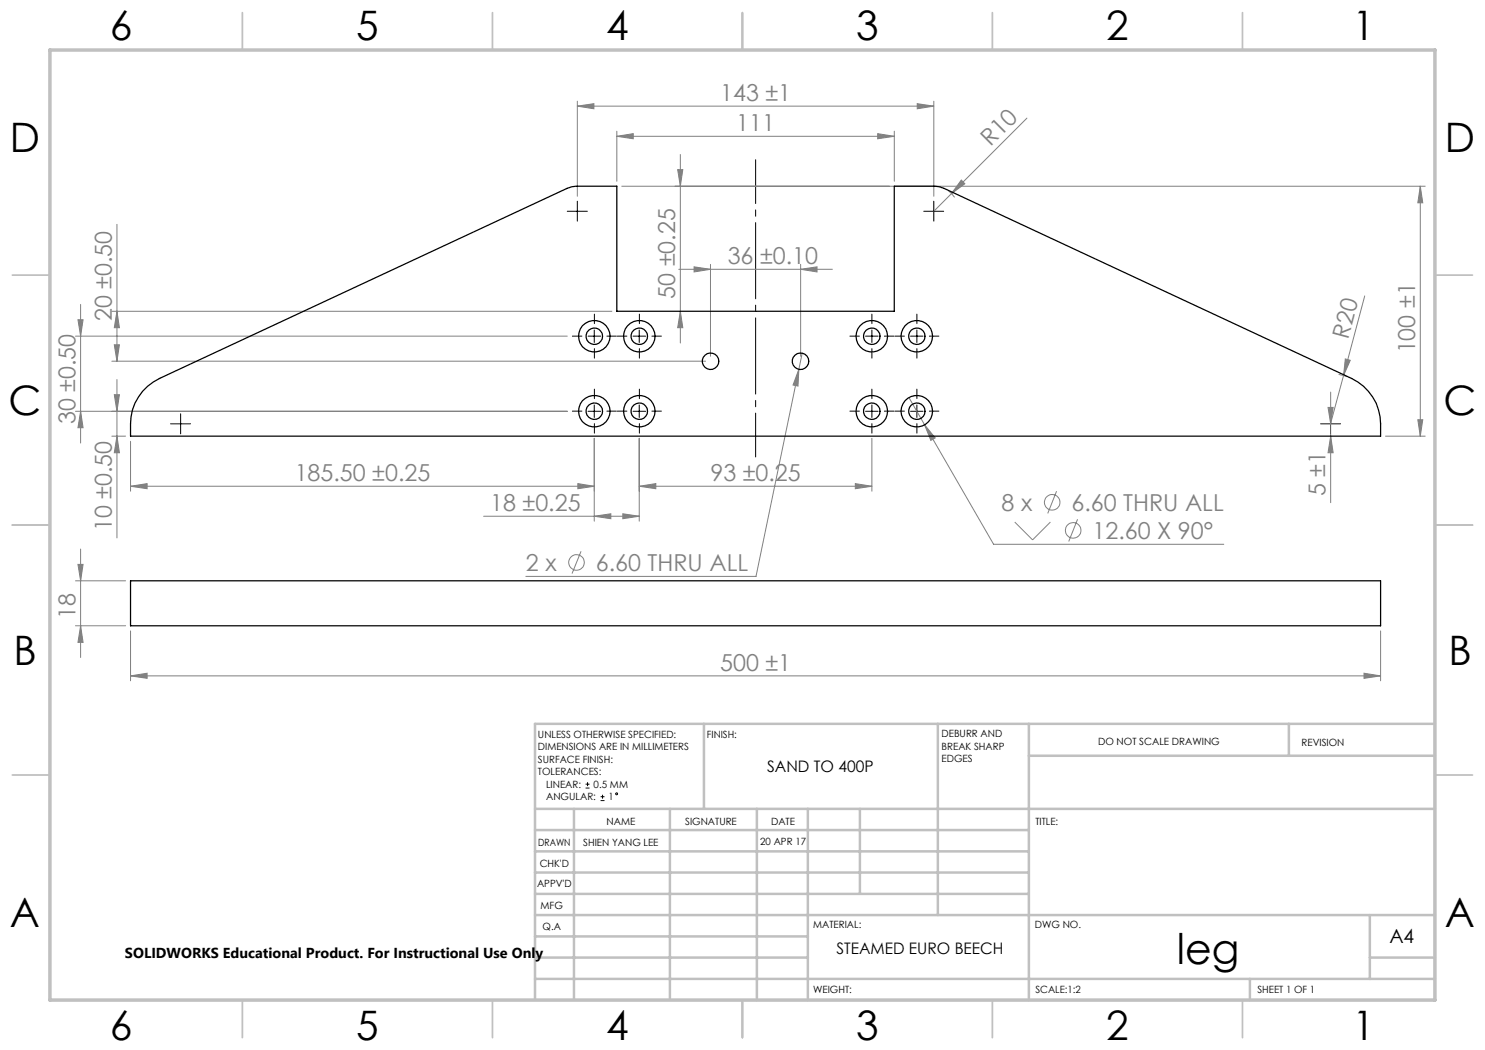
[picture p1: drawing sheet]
<svg xmlns="http://www.w3.org/2000/svg" width="297mm" height="210mm" viewBox="0 0 297 210" stroke-linecap="round" stroke-linejoin="round" font-family="sans-serif">
<g fill="none" stroke="#808080" stroke-width=".2">
<path d="M115.5 21.2l3.3-.5v1.1zM115.5 20.2v19.1M115.5 21.2h71.3M123.4 27.3l3.2-.6v1.1zM123.4 26.2v10.1M123.4 27.3h55.5M124.4 37.2h160.6M135.5 33.9h1.1l-.5 3.3zM136.1 30.9v37.7M175.5 26.7l3.4 .6-3.4 .5zM178.9 26.2v10.1M183.4 20.7l3.4 .5-3.4 .6z"/>
<path d="M186.8 20.2v19.1M189.7 38.2l1.2 1.3M192.3 36l.7 .8-2.7 1.9zM205.4 23.6l-18.6 18.7M284.1 37.2l.5 3.4h-1zM284.1 37.2v50M23.4 44.9v27.3M135.7 53.9h30.8M138.8 53.4l3.3 .5-3.3 .5zM142.1 52.9v18.4M160.1 53.9l3.3-.5v1zM160.1 52.9v18.4"/>
<path d="M272.9 59.2l-4.2 15.9M15.1 67.2h98.4M15.6 64h1l-.5 3.2zM16.1 60.9v27.7M22.4 72.2h118.7M22.4 62.3h100M22.9 78.9h1l-.5 3.4zM22.9 69h1l-.5 3.2zM23.4 75.9v31.7M23.4 62.3l.5 3.2h-1zM136.1 62.3l.5 3.2h-1.1zM159.8 73.9l-.2 3.3-1-.2z"/>
<path d="M159.8 73.9l-8.6 41.4h-46M160.4 70.6l-.6 3.3M181.8 79.5l16.9 29.4h46.1M266.1 78.4v22.1M267.7 74.9l1.7 .4M268.7 75.1l-2.6 9.7M269.1 71.8l1 .3-1.4 3zM15.1 82.3h98.4M16.1 82.3l.5 3.2h-1zM22.4 87.2h2.7M23.4 87.2l.5 3.3h-1zM26.1 97.3l3.3-.6v1z"/>
<path d="M26.1 88.3v9.9M26.1 97.3h92.8M115.6 96.7l3.3 .6-3.3 .4zM118.9 87.7v16.5M127.8 97.3l3.4-.6v1zM127.8 97.3h46.6M127.8 87.7v16.5M171.1 96.7l3.3 .6-3.3 .4zM174.4 87.7v10.5M184.9 85l2.1 2.6-.8 .5zM211.3 98.2l-1.7 4.5M265.6 81.5h1l-.5 3.3z"/>
<path d="M266.1 87.2l.5 3.3h-1zM277.1 87.2h7.9M283.6 84h1l-.5 3.2zM15.1 116.2h10M15.6 112.9h1l-.5 3.3zM16.1 109.8v21.7M96.7 103.2h31.1M116.2 110.3l-1.8 4.4M118.9 103.2l3.3-.4v.9zM124.6 102.8l3.2 .4-3.2 .5zM203 104.4l3.5 3.6 3.6-3.6M215.5 103.8l-1.8 4.5"/>
<path d="M15.1 125.2h10M16.1 125.2l.5 3.3h-1zM26.1 135.2l3.3-.6v1.1zM26.1 126.2v10M26.1 135.2h250M272.8 134.6l3.3 .6-3.3 .5zM276.1 126.2v10"/>
<circle cx="115.3" cy="112.5" r="1.55"/>
<circle cx="210.4" cy="100.5" r="1.56"/>
<circle cx="214.6" cy="106.1" r="1.56"/>
</g>
<g fill="none" stroke="#000" stroke-width=".2">
<path d="M113.5 42.3h4M115.5 40.2v4M184.7 42.3h4M186.8 40.2v4M117.6 67.2h2.5M118.9 66v2.5M126.6 67.2h2.5M127.8 66v2.5M173.1 67.2h2.5M174.4 66v2.5M182.1 67.2h2.5M183.4 66v2.5"/>
<path d="M34.1 84.8h4M36.1 82.8v4M117.6 82.3h2.5M118.9 81v2.5M126.6 82.3h2.5M127.8 81v2.5M173.1 82.3h2.5M174.4 81v2.5M182.1 82.3h2.5M183.4 81v2.5M264.1 84.8h4M266.1 82.8v4"/>
<path d="M117.1 157.6h.8M117.1 156.8h.8M117.5 156.4v.8M120.1 159.3h.8M120.5 159v.7M120.1 160.1h.8"/>
<circle cx="123.3" cy="158.8" r=".19"/>
</g>
<path d="M151.1 91.4v-59.5" fill="none" stroke="#000" stroke-width=".2" stroke-dasharray="15.2 1.3 1.3 1.3" stroke-dashoffset="6.5"/>
<g fill="none" stroke="#000" stroke-width=".2" stroke-dasharray="15.2 1.3 1.3 1.3">
<path d="M116.4 67.2h-1.9M118.9 79.7v-1.9M118.9 64.7v-1.9M118.9 69.7v1.9M121.4 67.2h1.9M125.4 67.2h-1.9M127.9 79.7v-1.9M127.9 64.7v-1.9M127.9 69.7v1.9M130.4 67.2h1.9M171.9 67.2h-1.9M174.4 64.7v-1.9"/>
<path d="M174.4 69.7v1.9M174.4 79.7v-1.9M176.9 67.2h1.9M180.9 67.2h-1.9M183.4 79.7v-1.9M183.4 64.7v-1.9M183.4 69.7v1.9M185.9 67.2h1.9M116.4 82.2h-1.9M118.9 84.7v1.9M121.4 82.2h1.9M125.4 82.2h-1.9"/>
<path d="M127.9 84.7v1.9M130.4 82.2h1.9M171.9 82.2h-1.9M174.4 84.7v1.9M176.9 82.2h1.9M180.9 82.2h-1.9M183.4 84.7v1.9M185.9 82.2h1.9"/>
</g>
<g fill="none" stroke="#c0c0c0" stroke-width=".35">
<path d="M48.5 2.5v7.5M98.5 2.5v7.5M148.5 2.5v7.5M198.5 2.5v7.5M248.5 2.5v7.5M2.5 55h7.5M287 55h7.5M2.5 105h7.5M287 105h7.5M2.5 155h7.5M287 155h7.5M48.5 200v7.5"/>
<path d="M98.5 200v7.5M148.5 200v7.5M198.5 200v7.5M248.5 200v7.5"/>
</g>
<g fill="none" stroke="#c0c0c0" stroke-width=".5">
<path d="M140.8 144.8v17M187.6 144.8v38.2M205.8 144.8v55.2M205.8 151.2h81.2M257.8 144.8v6.4M287 144.8h-180v55.2M107 161.8h180M107 178.8h98.8M107 174.5h98.8M107 170.3h98.8M107 166h98.8M114.8 161.8v38.2"/>
<path d="M134 161.8v38.2M151.4 161.8v38.2M161.6 161.8v38.2M172 161.8v17M107 195.8h180M107 191.5h54.6M107 187.3h54.6M107 183h180M250 195.8v4.2M274 191.5h13M274 183v12.8"/>
</g>
<path d="M10 10h277v190h-277z" fill="none" stroke="#c0c0c0" stroke-width=".7"/>
<g fill="#808080">
<path d="M192.3 36l.7 .8-2.7 1.9z"/>
<path d="M269.1 71.8l1 .3-1.4 3z"/>
<path d="M175.5 26.7l3.4 .6-3.4 .5zM123.4 27.3l3.2-.6v1.1zM115.6 96.7l3.3 .6-3.3 .4zM26.1 97.3l3.3-.6v1z"/>
<path d="M115.5 21.2l3.3-.5v1.1zM183.4 20.7l3.4 .5-3.4 .6zM118.9 103.2l3.3-.4v.9zM124.6 102.8l3.2 .4-3.2 .5zM127.8 97.3l3.4-.6v1zM171.1 96.7l3.3 .6-3.3 .4zM184.9 85l1.3 3.1 .8-.5zM159.8 73.9l-1.2 3.1 1 .2zM138.8 53.4l3.3 .5-3.3 .5zM160.1 53.9l3.3-.5v1zM26.1 135.2l3.3-.6v1.1zM272.8 134.6l3.3 .6-3.3 .5z"/>
<path d="M23.4 87.2l.5 3.3h-1zM22.9 78.9h1l-.5 3.4zM16.1 82.3l.5 3.2h-1zM15.6 64h1l-.5 3.2zM22.9 69h1l-.5 3.2zM23.4 62.3l.5 3.2h-1zM16.1 125.2l.5 3.3h-1zM15.6 112.9h1l-.5 3.3z"/>
<path d="M135.5 33.9h1.1l-.5 3.3zM136.1 62.3l.5 3.2h-1.1zM265.6 81.5h1l-.5 3.3zM266.1 87.2l.5 3.3h-1zM284.1 37.2l.5 3.4h-1zM283.6 84h1l-.5 3.2z"/>
</g>
<g fill="none" stroke="#000" stroke-width=".25">
<path d="M29.5 77.2l2.4-1.5 81.4-38 1.9-.5h8.2v25.1h55.5v-25.1h8.1l1.9 .5 81.4 38a10.1 10.1 0 0 1 5.8 9.1v2.4h-250a12.3 12.3 0 0 1 1.6-7.8l.8-1.1zM26.1 116.2h250v9h-250z"/>
<circle cx="118.9" cy="67.3" r="1.64"/>
<circle cx="118.9" cy="67.2" r="3.2"/>
<circle cx="127.9" cy="67.3" r="1.64"/>
<circle cx="127.9" cy="67.2" r="3.2"/>
<circle cx="142.1" cy="72.2" r="1.65"/>
<circle cx="160.1" cy="72.2" r="1.65"/>
<circle cx="174.4" cy="67.3" r="1.64"/>
<circle cx="174.4" cy="67.2" r="3.2"/>
<circle cx="183.4" cy="67.3" r="1.64"/>
<circle cx="183.4" cy="67.2" r="3.2"/>
<circle cx="118.9" cy="82.2" r="1.64"/>
<circle cx="118.9" cy="82.2" r="3.2"/>
<circle cx="127.9" cy="82.2" r="1.64"/>
<circle cx="127.9" cy="82.2" r="3.2"/>
<circle cx="174.4" cy="82.2" r="1.64"/>
<circle cx="174.4" cy="82.2" r="3.2"/>
<circle cx="183.4" cy="82.2" r="1.64"/>
<circle cx="183.4" cy="82.2" r="3.2"/>
</g>
<text font-size="8.5" x="235.4" y="192.7">leg</text>
<g font-size="8.1">
<text x="22" y="8">6</text>
<text x="71.2" y="8">5</text>
<text x="121.2" y="8">4</text>
<text x="171.3" y="8">3</text>
<text x="221.3" y="8">2</text>
<text x="270.5" y="8">1</text>
<text x="2" y="30.5">D</text>
<text x="289" y="30.5">D</text>
<text x="1.7" y="83">C</text>
<text x="288.7" y="83">C</text>
<text x="2.7" y="133">B</text>
<text x="289.7" y="133">B</text>
<text x="2" y="185.5">A</text>
<text x="289" y="185.5">A</text>
<text x="22" y="208">6</text>
<text x="71.2" y="208">5</text>
<text x="121.2" y="208">4</text>
<text x="171.3" y="208">3</text>
<text x="221.3" y="208">2</text>
<text x="270.5" y="208">1</text>
</g>
<g font-size="4.7" fill="#808080">
<text x="144" y="20.2">143 ±1</text>
<text x="147.2" y="26.2">111</text>
<text x="198.1" y="29.5" transform="rotate(-45 198.1 29.5)">R10</text>
<text x="145.5" y="52.8">36 ±0.10</text>
<text x="135.1" y="59.8" transform="rotate(-90 135.1 59.8)">50 ±0.25</text>
<text x="22.4" y="64.2" transform="rotate(-90 22.4 64.2)">20 ±0.50</text>
<text x="269.6" y="67.9" transform="rotate(-75 269.6 67.9)">R20</text>
<text x="283.1" y="70.7" transform="rotate(-90 283.1 70.7)">100 ±1</text>
<text x="15.1" y="84.9" transform="rotate(-90 15.1 84.9)">30 ±0.50</text>
<text x="58.9" y="96.2">185.50 ±0.25</text>
<text x="142.1" y="96.2">93 ±0.25</text>
<text x="265.1" y="99.2" transform="rotate(-90 265.1 99.2)">5 ±1</text>
<text x="22.4" y="106.3" transform="rotate(-90 22.4 106.3)">10 ±0.50</text>
<text x="98" y="102.2">18 ±0.25</text>
<text x="200.3" y="102.2">8 x</text>
<text x="214.3" y="102.2">6.60 THRU ALL</text>
<text x="218.5" y="107.8">12.60 X 90°</text>
<text x="105.2" y="114.2">2 x</text>
<text x="119.2" y="114.2">6.60 THRU ALL</text>
<text x="15.1" y="123.8" transform="rotate(-90 15.1 123.8)">18</text>
<text x="144" y="134.1">500 ±1</text>
</g>
<text font-size="3.9" x="277.9" y="188.5">A4</text>
<g font-size="3.2">
<text x="153.4" y="154.4">SAND TO 400P</text>
<text x="167.3" y="190.9">STEAMED EURO BEECH</text>
</g>
<text font-size="2.9" x="25" y="191.6">SOLIDWORKS Educational Product. For Instructional Use Only</text>
<g font-size="2">
<text x="107.6" y="147.6">UNLESS OTHERWISE SPECIFIED:</text>
<text x="141.4" y="147.6">FINISH:</text>
<text x="188.3" y="147.5">DEBURR AND</text>
<text x="188.3" y="150">BREAK SHARP</text>
<text x="219.6" y="149">DO NOT SCALE DRAWING</text>
<text x="260.3" y="149.2">REVISION</text>
<text x="107.6" y="150.1">DIMENSIONS ARE IN MILLIMETERS</text>
<text x="107.6" y="152.6">SURFACE FINISH:</text>
<text x="107.6" y="155.1">TOLERANCES:</text>
<text x="188.3" y="152.5">EDGES</text>
<text x="109.2" y="157.6">LINEAR:</text>
<text x="109.2" y="160.1">ANGULAR:</text>
<text x="118.7" y="157.6">0.5 MM</text>
<text x="121.7" y="160.1">1</text>
<text x="121.3" y="165">NAME</text>
<text x="137" y="164.9">SIGNATURE</text>
<text x="154.2" y="164.9">DATE</text>
<text x="207.1" y="164.9">TITLE:</text>
<text x="107.6" y="169.1">DRAWN</text>
<text x="107.9" y="173.3">CHK'D</text>
<text x="116.7" y="169.1">SHIEN YANG LEE</text>
<text x="152.1" y="168.9">20 APR 17</text>
<text x="107.4" y="177.4">APPV'D</text>
<text x="108.1" y="181.8">MFG</text>
<text x="108.5" y="186">Q.A</text>
<text x="162.6" y="185.5">MATERIAL:</text>
<text x="207" y="185.5">DWG NO.</text>
<text x="162.6" y="198.5">WEIGHT:</text>
<text x="207.1" y="198.6">SCALE:1:2</text>
<text x="251.5" y="198.6">SHEET 1 OF 1</text>
</g>
</svg>
